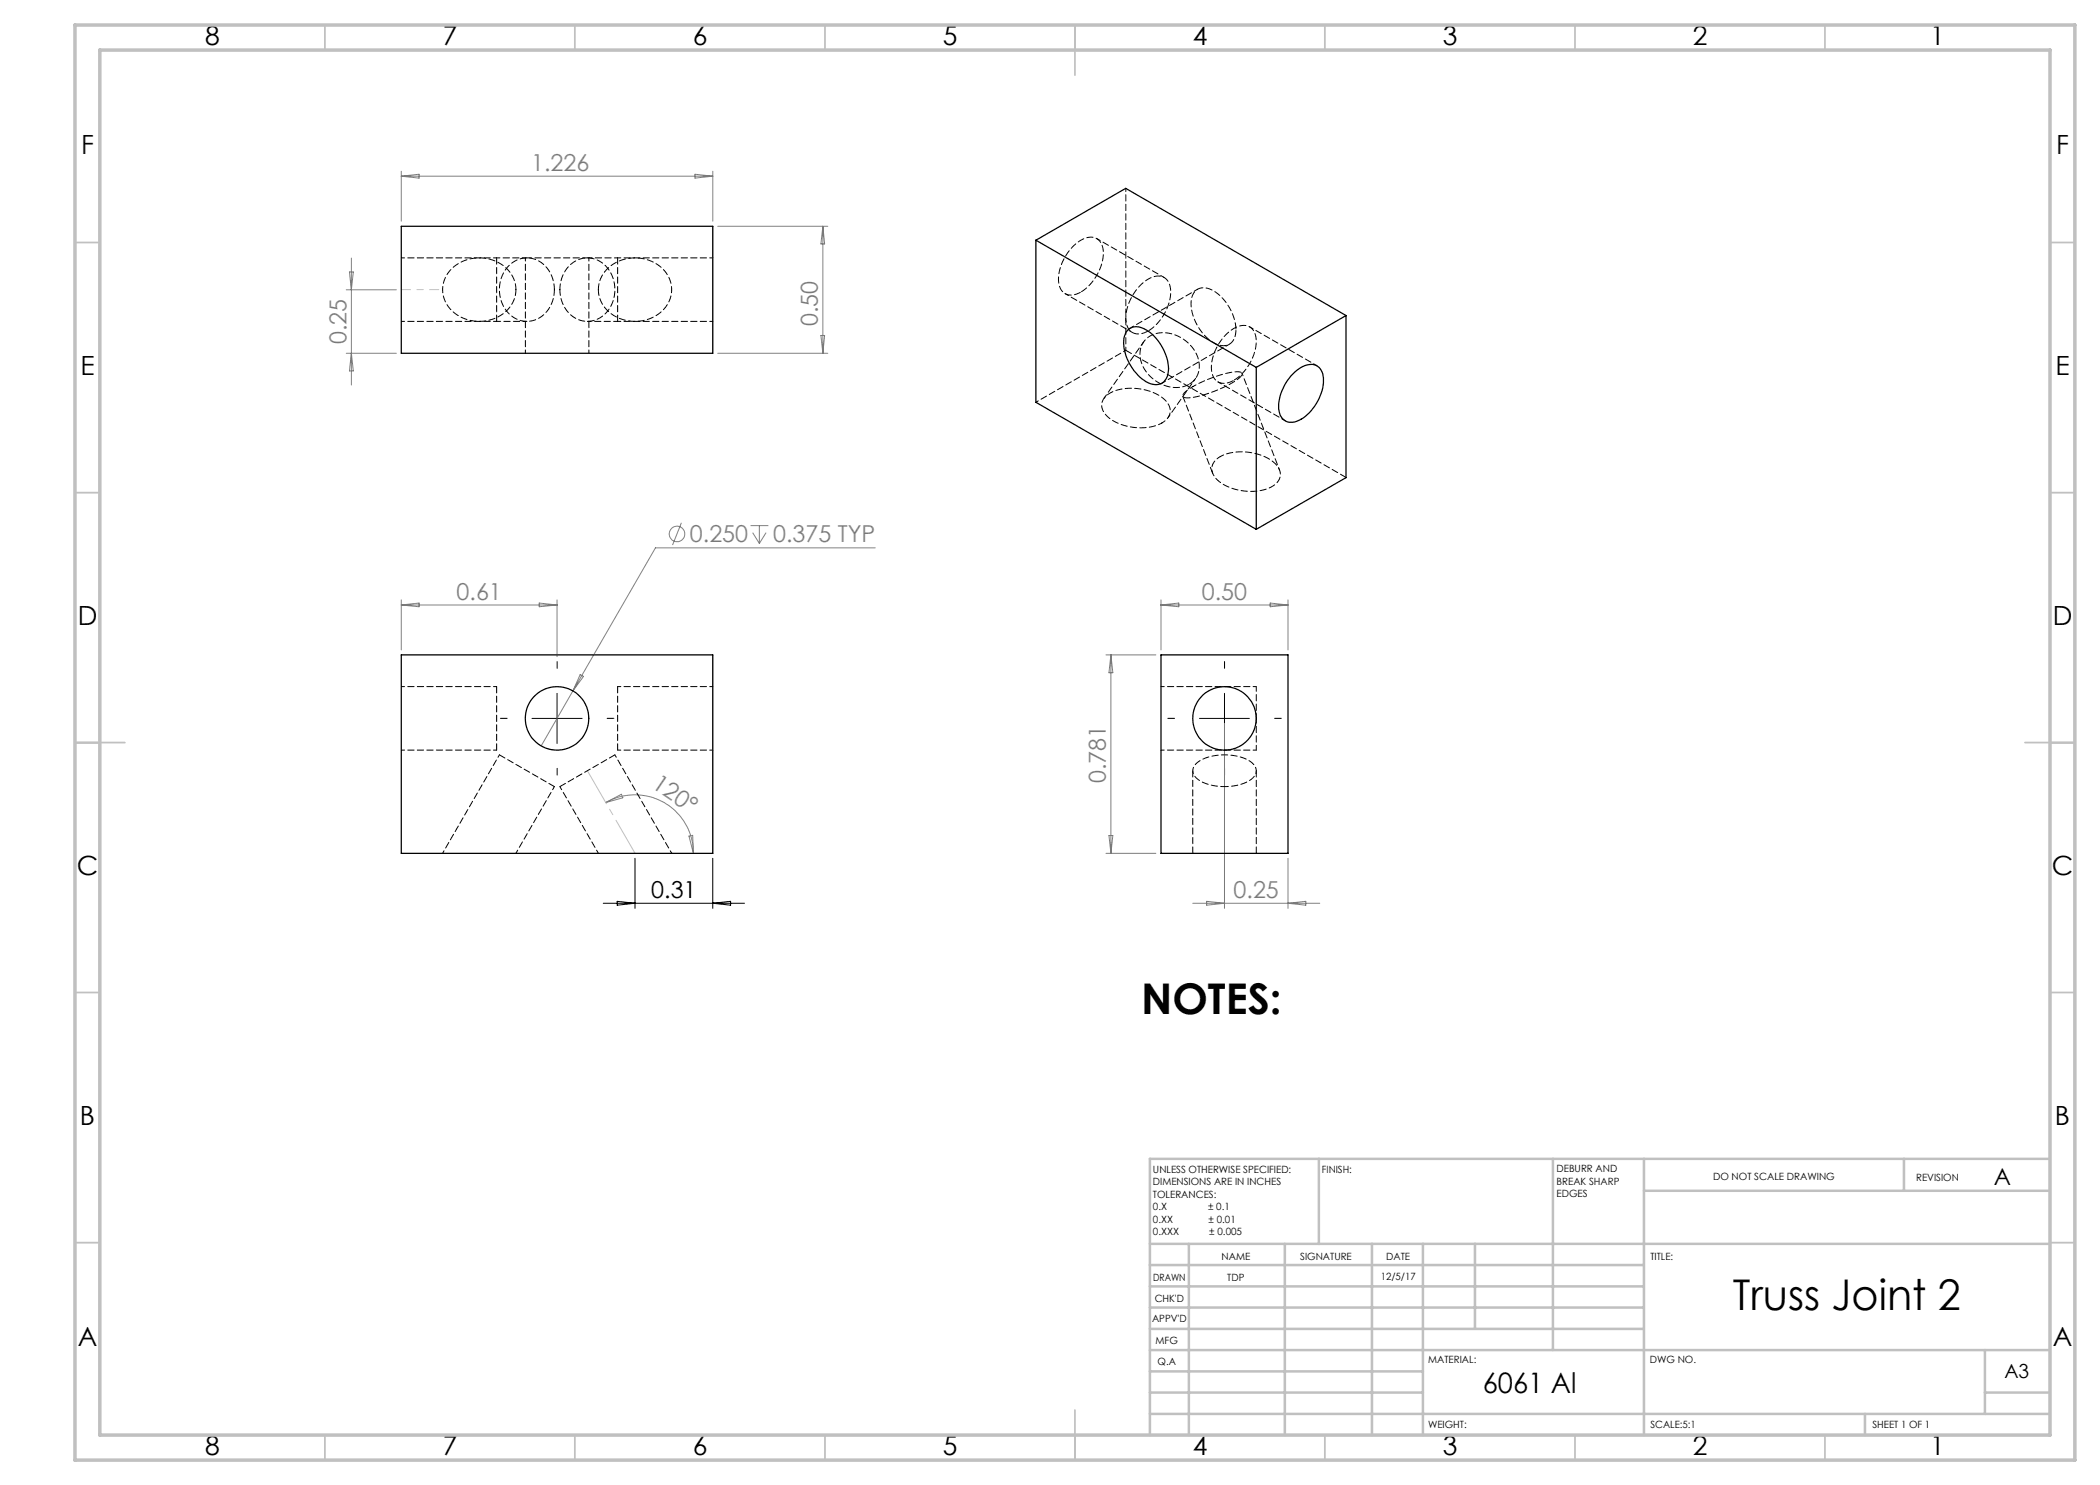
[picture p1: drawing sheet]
<svg xmlns="http://www.w3.org/2000/svg" width="420mm" height="297mm" viewBox="0 0 420 297" stroke-linecap="round" stroke-linejoin="round" font-family="sans-serif">
<g fill="none" stroke="#808080" stroke-width=".2">
<path d="M80.3 34.3v9.9M80.3 35.2l3.5-.3v.7zM80.3 35.2h62.3M139 34.9l3.6 .3-3.6 .4zM142.6 34.3v9.9M69.3 58h10M69.9 54.4h.8l-.4 3.6zM70.3 51.6v25.4M143.5 45.3h22.1M164.6 45.3v25.4M164.6 45.3l.3 3.5h-.7zM69.3 70.7h10"/>
<path d="M70.3 70.7l.4 3.5h-.8zM143.5 70.7h22.1M164.2 67.1h.7l-.3 3.6zM80.3 120v10M111.4 120v11.3M136.3 104.6l-1.8 4.4M150.1 105.1h3.6M150.5 106.5l1.4 2.2M151.9 105.1v3.6M153.2 106.5l-1.3 2.2M175 109.6h-43.9l-16.5 28.6M232.2 120v10"/>
<path d="M257.6 120v10M80.3 121h31.1M80.3 121l3.5-.4v.8zM107.8 120.6l3.6 .4-3.6 .4zM114.6 138.2l-6.4 11M116 134.9l.7 .4-2.1 2.9zM221.2 131h10M222.2 131v39.7M222.2 131l.4 3.5h-.8zM232.2 121h25.4M232.2 121l3.6-.4v.8zM254 120.6l3.6 .4-3.6 .4z"/>
<path d="M244.9 144.7v37M121.1 160.5a11.7 11.7 0 0 1 17.6 10.2M121.1 160.5l3.2-1.6 .3 .7zM137.8 167.2l.7-.1 .2 3.6zM221.2 170.7h10M221.8 167.1h.8l-.4 3.6zM257.6 171.7v10M238.5 180.7h25.4M241.3 180.3l3.6 .4-3.6 .3zM257.6 180.7l3.6-.4v.7z"/>
<circle cx="135.4" cy="106.8" r="1.56"/>
</g>
<path d="M111.4 133.7v-1.4M244.9 133.7v-1.4M101.4 143.7h-1.3M111.4 153.7v1.3M121.4 143.7h1.4M234.9 143.7h-1.3M244.9 153.7v1.3M254.9 143.7h1.4" fill="none" stroke="#000" stroke-width=".2" stroke-dasharray="15.2 1.3 1.3 1.3"/>
<path d="M111.4 138.7v10M244.9 138.7v10M106.4 143.7h10M239.9 143.7h10M127 171.7v10M142.6 171.7v10M120.6 180.7h28.3M123.4 180.3l3.6 .4-3.6 .3zM142.6 180.7l3.5-.4v.7z" fill="none" stroke="#000" stroke-width=".2"/>
<path d="M117.5 154.1l9.5 16.5" fill="none" stroke="#c0c0c0" stroke-width=".2" stroke-dasharray="15.2 1.3 1.3 1.3" stroke-dashoffset="7.6"/>
<path d="M80.3 57.9h7.4" fill="none" stroke="#c0c0c0" stroke-width=".2" stroke-dasharray="15.2 1.3 1.3 1.3" stroke-dashoffset="13.4"/>
<g fill="none" stroke="#c0c0c0" stroke-width=".35">
<path d="M65 5v5M115 5v5M165 5v5M215 5v10M265 5v5M315 5v5M365 5v5M15 48.5h5M410 48.5h5M15 98.5h5M410 98.5h5M15 148.5h10"/>
<path d="M405 148.5h10M15 198.5h5M410 198.5h5M15 248.5h5M410 248.5h5M65 287v5M115 287v5M165 287v5M215 282v10M265 287v5M315 287v5M365 287v5"/>
</g>
<g fill="none" stroke="#c0c0c0" stroke-width=".5">
<path d="M263.8 231.8v17M310.6 231.8v38.2M328.8 231.8v55.2M328.8 238.2h81.2M380.8 231.8v6.4M410 231.8h-180v55.2M230 248.8h180M230 257.3h98.8M230 253h98.8M237.8 248.8v38.2M257 248.8v38.2M274.4 248.8v38.2"/>
<path d="M284.6 248.8v38.2M295 248.8v17M230 265.8h98.8M230 261.5h98.8M230 278.5h54.6M230 274.3h54.6M230 270h180M397 278.5h13M397 270v12.8M230 282.8h180M373 282.8v4.2"/>
</g>
<path d="M15 5h400v287h-400zM20 10h390v277h-390z" fill="none" stroke="#c0c0c0" stroke-width=".7"/>
<g fill="none" stroke="#000" stroke-width=".25">
<path d="M80.3 45.3h62.3v25.4h-62.3zM207.2 48v32.5l44 25.4M207.2 48l44 25.5M207.2 48l17.9-10.3 44.1 25.4M225.6 65.9a2.86 2.86 0 0 1 3.6 .1 9.6 9.6 0 0 1 4.4 8.6 2.54 2.54 0 0 1-4 1.9 9.6 9.6 0 0 1-4.8-8.9l.4-1.1zM251.2 73.5v32.4M258.2 75.2a5.1 5.1 0 0 1 4.7-2.2 2.88 2.88 0 0 1 1.8 3.1 9.6 9.6 0 0 1-5.3 8.1 2.58 2.58 0 0 1-3.7-2.5 9.6 9.6 0 0 1 2.5-6.5zM269.2 63.1l-18 10.4M269.2 63.1v32.4l-18 10.4M80.3 131h62.3v39.7h-62.3zM232.2 131h25.4v39.7h-25.4z"/>
<circle cx="111.4" cy="143.7" r="6.3"/>
<circle cx="244.9" cy="143.7" r="6.3"/>
</g>
<path d="M99.3 51.6v12.7M117.8 51.6h-12.7M123.5 51.6v12.7M236.6 79.3l5.9 15.3M269.2 95.5l-44-25.4M99.3 137.3v12.7M123.5 137.3v12.7M99.9 151l11 6.3M123 151l-11 6.3M238.6 154.1v16.5M251.3 170.6v-16.5" fill="none" stroke="#000" stroke-width=".2" stroke-dasharray="1.3 .6"/>
<g fill="none" stroke="#000" stroke-width=".2" stroke-dasharray="1.3 .6" stroke-dashoffset=".6">
<path d="M99.3 51.6h-19M105.1 51.6v19M105.1 51.6h-5.8M123.5 51.6h-5.7M142.6 51.6h-19.1M80.3 64.3h19M117.8 70.6v-19M123.5 64.3h19.1M225.2 70.1v-32.4M238.6 77.3a21.1 21.1 0 0 1 9.3-2.9 .49 .49 0 0 1 .5 .3 .49 .49 0 0 1-.2 .6 21.4 21.4 0 0 1-10.8 4.3 .55 .55 0 0 1-.8-.2 .55 .55 0 0 1 .2-.8l1.8-1.3M233.6 83.5l5.5-7.8M99.3 137.3h-19"/>
<path d="M142.6 137.3h-19.1M251.3 137.3h-19.1M80.3 150h19M112 157.3l7.7 13.3M123.5 150h19.1M232.2 150h19.1M103.2 170.6l7.7-13.3"/>
</g>
<path d="M225.2 70.1l-18 10.3M255.9 94l-7.5-19.3M99.9 151l-11.4 19.6M134.3 170.6l-11.3-19.6" fill="none" stroke="#000" stroke-width=".2" stroke-dasharray="1.3 .6" stroke-dashoffset=".7"/>
<path d="M216.2 58.4a9.6 9.6 0 0 0 4.4-8.7 2.55 2.55 0 0 0-4-1.9 9.5 9.5 0 0 0-4.8 8.9 2.55 2.55 0 0 0 4 1.9l.4-.2M229.7 66.2a9.6 9.6 0 0 0 4.4-8.7 2.55 2.55 0 0 0-4-1.9 9.5 9.5 0 0 0-4.9 8.9 2.55 2.55 0 0 0 4 1.9l.5-.2M237.8 76.9a4.7 4.7 0 0 0 1-7 7 7 0 0 0-8.8-2.7 4.7 4.7 0 0 0-.9 7 7 7 0 0 0 8.7 2.7M246.8 76.1a9.6 9.6 0 0 0 4.4-8.7 2.55 2.55 0 0 0-4-1.9 9.5 9.5 0 0 0-4.9 8.9 2.55 2.55 0 0 0 4 1.9l.5-.2M247.2 65.9a9.6 9.6 0 0 0-5.3-8.1 2.55 2.55 0 0 0-3.7 2.5 9.5 9.5 0 0 0 5.3 8.6 2.55 2.55 0 0 0 3.7-2.5v-.5" fill="none" stroke="#000" stroke-width=".2" stroke-dasharray="1.3 .6" stroke-dashoffset="-.1"/>
<path d="M213 58.7l13.5 7.8M232.8 55.5l-13.4-7.8M239.5 57.8l-13.4 7.8M99.3 64.3h6.1M117.5 64.3h6M232.4 76.6l13.5-7.8M243.6 76.4l13.5 7.8M263.4 73.2l-13.5-7.8M232.4 84.6a2.68 2.68 0 0 0 .5-4.7 10.5 10.5 0 0 0-11.1-1.2 2.68 2.68 0 0 0-.2 4.7 10.6 10.6 0 0 0 10.8 1.2M244 91.3a10.5 10.5 0 0 1 11.1 1.5 2.68 2.68 0 0 1-.9 4.6 10.4 10.4 0 0 1-11-1.7 2.63 2.63 0 0 1 .8-4.4M244.9 157.3a8 8 0 0 0 5.9-2 1.98 1.98 0 0 0-.8-3.1 10.6 10.6 0 0 0-10.5 .3 2.01 2.01 0 0 0-.9 1.9 2.01 2.01 0 0 0 1.2 1.7 9.6 9.6 0 0 0 5.1 1.2" fill="none" stroke="#000" stroke-width=".2" stroke-dasharray="1.3 .6" stroke-dashoffset=".5"/>
<path d="M228.7 68.4l-7.9 11.3" fill="none" stroke="#000" stroke-width=".2" stroke-dasharray="1.3 .6" stroke-dashoffset=".4"/>
<path d="M251.3 143.7v-6.4M251.3 150v-6.3" fill="none" stroke="#000" stroke-width=".2" stroke-dasharray="1.3 .6" stroke-dashoffset=".3"/>
<path d="M103.2 57.9a6.9 6.9 0 0 0-7.8-6.3 6.7 6.7 0 0 0-6.8 7.1 7.4 7.4 0 0 0 9.3 5.3 6.6 6.6 0 0 0 5.3-6.1M110.9 57.9a5.9 5.9 0 0 0-6-6.3 6.3 6.3 0 0 0-4.8 8.1 5.4 5.4 0 0 0 7.7 3.9 6.5 6.5 0 0 0 3.1-5.7M112 57.9a5.9 5.9 0 0 1 6-6.3 6.3 6.3 0 0 1 4.8 8.1 5.4 5.4 0 0 1-7.8 3.9 6.5 6.5 0 0 1-3-5.7M119.7 57.9a6.9 6.9 0 0 1 7.8-6.3 6.7 6.7 0 0 1 6.8 7.1 7.4 7.4 0 0 1-9.3 5.3 6.6 6.6 0 0 1-5.3-6.1" fill="none" stroke="#000" stroke-width=".2" stroke-dasharray="1.3 .6" stroke-dashoffset=".1"/>
<g font-size="8.5">
<text x="228.2" y="202.9">NOTES:</text>
<text x="346.5" y="262">Truss Joint 2</text>
</g>
<text font-size="5.6" x="296.6" y="278.7">6061 Al</text>
<g font-size="5.3">
<text x="41" y="9">8</text>
<text x="88.5" y="9">7</text>
<text x="138.5" y="9">6</text>
<text x="188.5" y="9">5</text>
<text x="238.5" y="9">4</text>
<text x="288.5" y="9">3</text>
<text x="338.5" y="9">2</text>
<text x="386" y="9">1</text>
<text x="16.2" y="30.8">F</text>
<text x="411.2" y="30.8">F</text>
<text x="16.1" y="75">E</text>
<text x="411.1" y="75">E</text>
<text x="15.5" y="125">D</text>
<text x="410.5" y="125">D</text>
<text x="15.4" y="175">C</text>
<text x="410.4" y="175">C</text>
<text x="16" y="225">B</text>
<text x="411" y="225">B</text>
<text x="15.5" y="269.3">A</text>
<text x="410.5" y="269.3">A</text>
<text x="41" y="291">8</text>
<text x="88.5" y="291">7</text>
<text x="138.5" y="291">6</text>
<text x="188.5" y="291">5</text>
<text x="238.5" y="291">4</text>
<text x="288.5" y="291">3</text>
<text x="338.5" y="291">2</text>
<text x="386" y="291">1</text>
</g>
<g font-size="4.7" fill="#808080">
<text x="106.2" y="34.2">1.226</text>
<text x="163.6" y="65.2" transform="rotate(-90 163.6 65.2)">0.50</text>
<text x="69.3" y="68.8" transform="rotate(-90 69.3 68.8)">0.25</text>
<text x="138" y="108.5">0.250</text>
<text x="154.6" y="108.5">0.375 TYP</text>
<text x="91.3" y="120">0.61</text>
<text x="240.4" y="120">0.50</text>
<text x="130.2" y="157.4" transform="rotate(34 130.2 157.4)">120°</text>
<text x="221.2" y="156.6" transform="rotate(-90 221.2 156.6)">0.781</text>
<text x="246.7" y="179.6">0.25</text>
</g>
<g font-size="4.7">
<text x="130.3" y="179.6">0.31</text>
<text x="398.8" y="237">A</text>
</g>
<text font-size="3.9" x="400.9" y="275.5">A3</text>
<g font-size="2">
<text x="230.6" y="234.6">UNLESS OTHERWISE SPECIFIED:</text>
<text x="230.6" y="237.1">DIMENSIONS ARE IN INCHES</text>
<text x="230.6" y="239.6">TOLERANCES:</text>
<text x="264.4" y="234.6">FINISH:</text>
<text x="311.3" y="234.5">DEBURR AND</text>
<text x="311.3" y="237">BREAK SHARP</text>
<text x="311.3" y="239.5">EDGES</text>
<text x="342.6" y="236">DO NOT SCALE DRAWING</text>
<text x="383.2" y="236.1">REVISION</text>
<text x="230.6" y="242.1">0.X</text>
<text x="230.6" y="244.6">0.XX</text>
<text x="241.6" y="242.1">± 0.1</text>
<text x="241.7" y="244.6">± 0.01</text>
<text x="230.6" y="247.1">0.XXX</text>
<text x="241.9" y="247.1">± 0.005</text>
<text x="244.3" y="252">NAME</text>
<text x="260" y="251.9">SIGNATURE</text>
<text x="277.2" y="251.9">DATE</text>
<text x="330.1" y="251.9">TITLE:</text>
<text x="230.6" y="256.1">DRAWN</text>
<text x="245.5" y="256.1">TDP</text>
<text x="276.1" y="255.9">12/5/17</text>
<text x="230.9" y="260.3">CHK'D</text>
<text x="230.4" y="264.4">APPV'D</text>
<text x="231.1" y="268.8">MFG</text>
<text x="231.5" y="273">Q.A</text>
<text x="285.6" y="272.5">MATERIAL:</text>
<text x="330" y="272.5">DWG NO.</text>
<text x="285.6" y="285.5">WEIGHT:</text>
<text x="330.1" y="285.6">SCALE:5:1</text>
<text x="374.5" y="285.6">SHEET 1 OF 1</text>
</g>
</svg>
